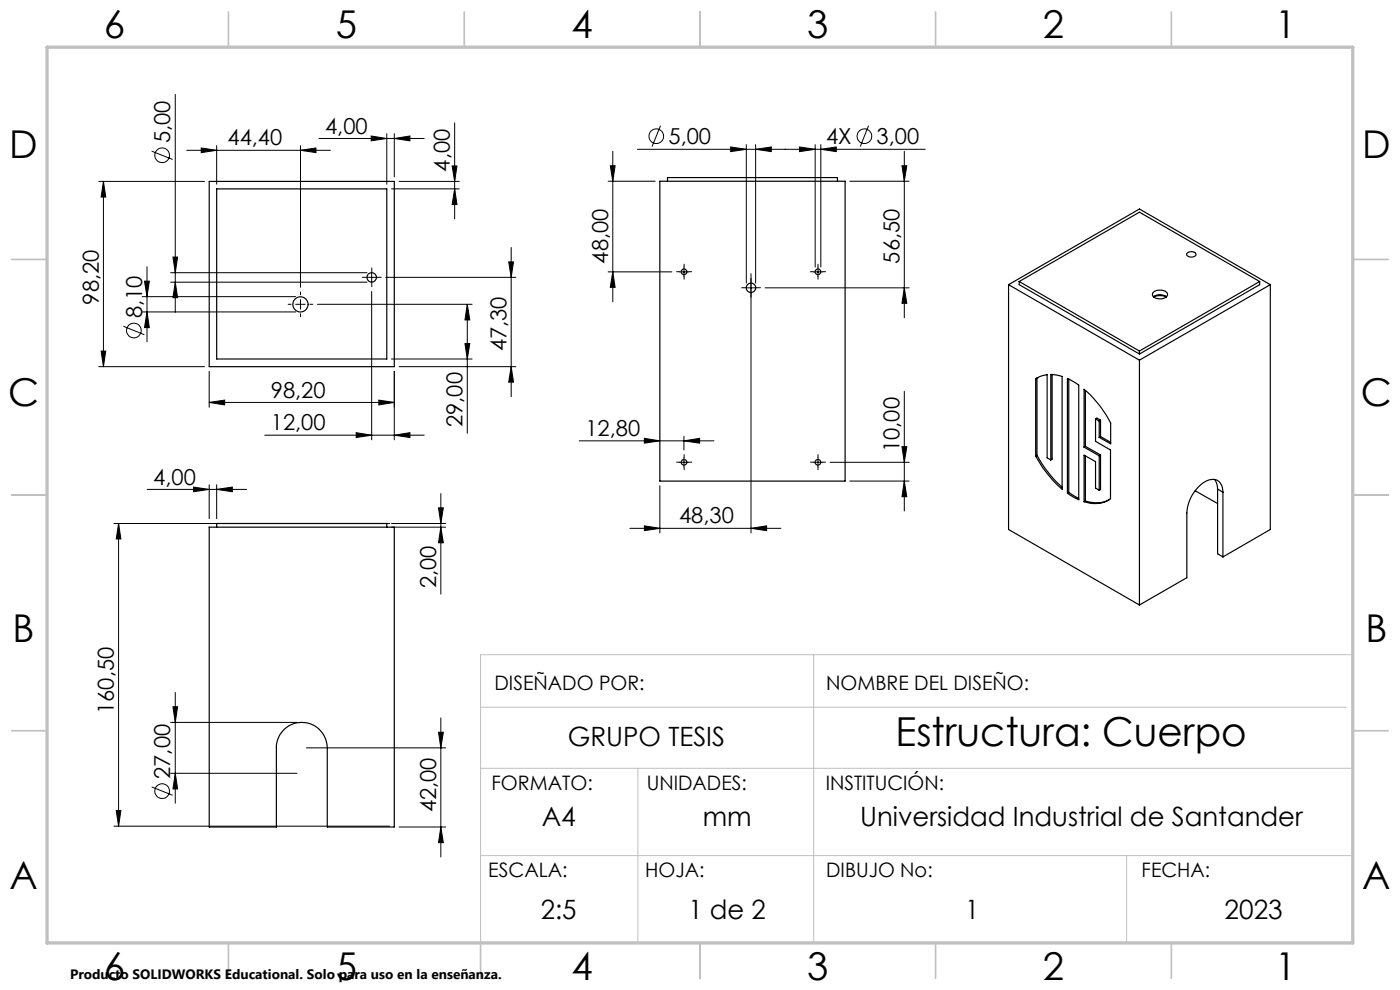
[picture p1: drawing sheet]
<svg xmlns="http://www.w3.org/2000/svg" width="297mm" height="210mm" viewBox="0 0 297 210" stroke-linecap="round" stroke-linejoin="round" font-family="sans-serif">
<g fill="none" stroke="#000" stroke-width=".21">
<path d="M21 38.5h22.4M21.9 38.5v39.3M21.9 38.5l.5 3.3h-1zM32.2 32.1l4.4 1.7M37.2 20v46.2M39.6 31.9h30.5M42.7 31.4l3.3 .5-3.3 .5zM46 30.9v8.2M63.7 31.9l3.3-.5v1zM63.7 30.9v30.1M67.7 29.4h22.3M78.7 28.8l3.4 .6-3.4 .5z"/>
<path d="M82.1 28.4v10.7M83.6 29.4l3.4-.6v1.1zM83.6 28.4v9.1M84.7 38.5h12.7M95.9 35.2h1l-.5 3.3zM96.4 26.1v20.3M129 38.4h10M129.5 35.2h1l-.5 3.2zM130 32.1v31.9M135.2 31.7h61.1M140.1 26.7l-1.8 4.4M155 31.2l3.3 .5-3.3 .5z"/>
<path d="M158.3 30.7v29.4M160.3 31.7l3.3-.5v1zM160.3 30.7v29.4M169.6 31.2l3.3 .5-3.3 .5zM172.9 30.7v25.9M174.1 31.7l3.3-.5v1zM174.1 30.7v25.9M180.3 38.4h12.6M184.3 26.7l-1.8 4.4M191.3 35.2h1.1l-.6 3.2zM191.8 32.1v35.3M30.7 59.6h1l-.5 3.3z"/>
<path d="M31.2 56.6v15.9M36.2 59.9h41.7M36.2 57.8h41.7M36.7 54.5h1l-.5 3.3zM37.2 59.9l.5 3.2h-1zM77.9 58.8h2M78.8 57.8v2.1M81.8 58.8h27.6M83 40.1h14.4M96.4 40.1l.5 3.3h-1zM107.9 55.6h1l-.5 3.2zM108.4 52.5v31.6"/>
<path d="M129 57.7h13.5M130 57.7l.5 3.3h-1zM144.1 57.7h2M145.1 56.6v2.1M159.3 58.1v55M172.5 57.7h2M173.5 56.6v2.1M21 77.8h22.4M21.4 74.5h1l-.5 3.3zM26.2 69.2l4.4 1.8M30.2 66.2h32.5M30.2 62.9h32.5"/>
<path d="M31.2 66.2l.5 3.3h-1zM44.4 78.8v7.6M62.7 64.5h2M63.7 63.6v2M67.3 64.5h32.9M78.8 61.8v31.5M83 76.2h17.2M83.6 78.8v14.5M84.7 77.8h24.7M98.6 72.9h1.1l-.6 3.3zM99.1 64.5v27.4M99.1 64.5l.6 3.4h-1.1z"/>
<path d="M108.4 77.8l.5 3.3h-1zM158.3 61.1h2M162.3 61.1h30.6M191.8 61.1l.6 3.2h-1.1zM44.4 85.4l3.3-.5v1zM44.4 85.4h39.2M56.2 92.3h33.8M75.6 91.8l3.2 .5-3.2 .5zM80.4 84.9l3.2 .5-3.2 .5zM83.6 92.3l3.4-.5v1zM122.9 93.5h28.5M136.7 93l3.3 .5-3.3 .5z"/>
<path d="M144.1 98.1h2M145.1 93.5l3.3-.5v1zM145.1 92.5v3M145.1 97v2.1M172.5 98.1h2M173.5 97v2.1M176.1 98.1h16.8M191.3 94.7h1.1l-.6 3.4zM191.8 83v25.4M24.2 111h58.5M25.2 111v64.3M25.2 111l.4 3.3h-.9z"/>
<path d="M31.2 103.8h21.1M41.1 103.3l3.3 .5-3.3 .5zM44.4 102.8v7.2M46 103.8l3.3-.5v1zM46 102.8v7.2M83 111h11.5M83 111.8h11.5M93 107.7h1.1l-.6 3.3zM93.5 111.8l.6 3.3h-1.1zM93.5 104.7v21.3M133.6 112.1h32.1M136.7 111.5l3.3 .6-3.3 .5z"/>
<path d="M140 103v10.1M159.3 112.1l3.3-.6v1.1zM180.3 102.1h12.6M191.8 102.1l.6 3.3h-1.1zM36.2 153.2h26.8M36.7 149.9h1l-.5 3.3zM37.2 146.9v23.5M65 158.6h29.5M93 155.3h1.1l-.6 3.3zM93.5 152.3v29.5M24.2 175.3h58.5M24.7 171.9h.9l-.4 3.4z"/>
<path d="M32.2 166.9l4.4 1.8M36.2 164h26.8M37.2 164l.5 3.3h-1zM84.7 175.4h9.8M93.5 175.4l.6 3.3h-1.1z"/>
<circle cx="34.4" cy="32.9" r="1.56"/>
<circle cx="139.2" cy="28.9" r="1.56"/>
<circle cx="183.4" cy="28.9" r="1.56"/>
<circle cx="28.4" cy="70.1" r="1.55"/>
<circle cx="34.4" cy="167.8" r="1.56"/>
</g>
<g fill="none" stroke="#000" stroke-width=".21" stroke-dasharray="15.2 1.3 1.3 1.3">
<path d="M77.9 58.8h-1M78.9 57.8v-1M78.9 59.8v1M79.9 58.8h1M144.1 57.6h-.6M145.1 56.6v-.6M145.1 58.6v.6M146.1 57.6h.6M172.5 57.6h-.6M173.5 56.6v-.6M173.5 58.6v.6M174.5 57.6h.6"/>
<path d="M61.8 64.5h-.7M63.8 62.5v-.6M63.8 66.5v.7M65.8 64.5h.6M158.3 61h-1M159.3 60v-1M159.3 62v1M160.3 61h1M144.1 98h-.6M145.1 97v-.6M145.1 99v.6M146.1 98h.6"/>
<path d="M172.5 98h-.6M173.5 97v-.6M173.5 99v.6M174.5 98h.6"/>
</g>
<path d="M172.6 138.9v61.1M287 129.6v70.4h-185v-61.1h185M102 150h183.6M102 163h185M135.3 163v37M102 181.5h185M239 181.5v18.5" fill="none" stroke="#c0c0c0" stroke-width=".21"/>
<g fill="none" stroke="#c0c0c0" stroke-width=".35">
<path d="M48.5 2.5v7.5M98.5 2.5v7.5M148.5 2.5v7.5M198.5 2.5v7.5M248.5 2.5v7.5M2.5 55h7.5M287 55h7.5M2.5 105h7.5M287 105h7.5M2.5 155h7.5M287 155h7.5M48.5 200v7.5"/>
<path d="M102 200v7.5M148.5 200v7.5M198.5 200v7.5M248.5 200v7.5"/>
</g>
<path d="M10 10h277v190h-277z" fill="none" stroke="#c0c0c0" stroke-width=".7"/>
<g fill="#000">
<path d="M63.7 31.9l3.3-.5v1zM42.7 31.4l3.3 .5-3.3 .5z"/>
<path d="M78.7 28.8l3.4 .6-3.4 .5zM83.6 29.4l3.4-.6v1.1z"/>
<path d="M155 31.2l3.3 .5-3.3 .5zM160.3 31.7l3.3-.5v1zM169.6 31.2l3.3 .5-3.3 .5zM174.1 31.7l3.3-.5v1z"/>
<path d="M191.3 35.2h1.1l-.6 3.2zM191.8 61.1l.6 3.2h-1.1zM129.5 35.2h1l-.5 3.2zM130 57.7l.5 3.3h-1zM191.3 94.7h1.1l-.6 3.4zM191.8 102.1l.6 3.3h-1.1z"/>
<path d="M44.4 85.4l3.3-.5v1zM80.4 84.9l3.2 .5-3.2 .5z"/>
<path d="M75.6 91.8l3.2 .5-3.2 .5zM83.6 92.3l3.4-.5v1z"/>
<path d="M46 103.8l3.3-.5v1zM41.1 103.3l3.3 .5-3.3 .5z"/>
<path d="M159.3 112.1l3.3-.6v1.1zM136.7 111.5l3.3 .6-3.3 .5zM145.1 93.5l3.3-.5v1zM136.7 93l3.3 .5-3.3 .5z"/>
<path d="M93 155.3h1.1l-.6 3.3zM93.5 175.4l.6 3.3h-1.1zM93 107.7h1.1l-.6 3.3zM93.5 111.8l.6 3.3h-1.1zM21.9 38.5l.5 3.3h-1zM21.4 74.5h1l-.5 3.3zM99.1 64.5l.6 3.4h-1.1zM98.6 72.9h1.1l-.6 3.3zM107.9 55.6h1l-.5 3.2zM108.4 77.8l.5 3.3h-1z"/>
<path d="M24.7 171.9h.9l-.4 3.4zM25.2 111l.4 3.3h-.9zM37.2 164l.5 3.3h-1zM36.7 149.9h1l-.5 3.3zM31.2 66.2l.5 3.3h-1zM30.7 59.6h1l-.5 3.3zM96.4 40.1l.5 3.3h-1zM95.9 35.2h1l-.5 3.3zM37.2 59.9l.5 3.2h-1zM36.7 54.5h1l-.5 3.3z"/>
</g>
<g fill="none" stroke="#000" stroke-width=".25">
<path d="M44.4 38.5h39.2v39.3h-39.2zM140 38.4h39.3v63.7h-39.3zM141.6 38.4v-.7h36.1v.7M46 40.1h36.1v36.1h-36.1zM216.2 59.7v.7l25.5 14.7M216.2 59.7l25.5 14.8M216.2 59.7l25.5-14.7 25.5 14.7M251.8 53.7a1.14 1.14 0 0 1 1.9 .4 1.23 1.23 0 0 1-2-.1zM267.2 59.7v.7l-25.5 14.7M267.2 59.7l-25.5 14.8M214 60.4v51.9l27.7 16M214 60.4l27.7 16"/>
<path d="M214 60.4l27.7-16.1 27.8 16.1M223.2 79.4v18l-.3 .2M241.7 74.5v.6M241.7 76.4v51.9M244.6 62a2.23 2.23 0 0 1 3 .3 1.3 1.3 0 0 1-1.7 1.1 1.13 1.13 0 0 1-1.4-1.2zM244.7 63a2.33 2.33 0 0 1 2.8 0 4.1 4.1 0 0 0-2.8 0zM269.5 60.4l-27.8 16M269.5 60.4v51.9l-10.1 5.8M219.7 96.8a25.6 25.6 0 0 0 5.6 7v-23.9l-2.1-.5h-.3v18.2M219.7 80.4a5.3 5.3 0 0 1 2.4-.9v17.6l.8 .5M219.7 80.4v16.4M220 96.6a25.7 25.7 0 0 0 5.3 6.8"/>
<path d="M220 96.6l-.3 .2M220 80.2v16.4M220 80.2l-.3 .2M220.3 80.1l-.3 .1M226.4 80.3l2.4 1.4v24.3l-2.4-1.4zM226.7 80.4v24.1M230 94.9l3.2 1.8M230.3 94.7l3.2 1.8M230.3 82.8v11.9M230.3 96.7v9.6M230.3 94.7l-.3 .2M232.4 88.9v4.7l3.2 1.9v10.3a6.1 6.1 0 0 1-5.6 .6"/>
<path d="M232.4 88.9l.8 .4M232.4 88.9l.3-.2 .8 .4M233.2 92.8l2.4 1.3v-4.4a23.3 23.3 0 0 0-5.6-7.1v12.3M233.2 89.3v3.5M233.2 96.7v7.3M233.5 89.1v3.5M233.5 96.5v7.3l-.3 .2M233.5 92.6l2.1 1.2M233.5 89.1l-.3 .2M233.5 92.6l-.3 .2M233.5 96.5l-.3 .2M44.4 111.8h39.2v63.6h-14.2v-16.8a5.4 5.4 0 0 0-5.4-5.4 5.4 5.4 0 0 0-5.4 5.4v16.8h-14.2z"/>
<path d="M46 111.8v-.8h36.1v.8M226.7 104.5l2.1 1.2M226.7 104.5l-.3 .1M230.3 106.3l-.3 .1M233.2 104l-.8-.5v-5.6l-2.4-1.4v9.9M235.3 106a6.2 6.2 0 0 1-5 .3M253.5 104.1l4.8 2.7M257.7 101.7l.4 .8 .2 1.2M258.3 103.7l1.1 .7M258.3 103.7v13.8l1.1 .6M259.4 104.4a2.33 2.33 0 0 0-2.2-2.7 6.4 6.4 0 0 0-4.7 4.1l-.5 1.5-.2 1.5v13.7l-10.1 5.8M259.4 104.4v13.7"/>
<circle cx="78.9" cy="58.9" r="1.01"/>
<circle cx="145.1" cy="57.6" r=".61"/>
<circle cx="173.5" cy="57.6" r=".6"/>
<circle cx="63.8" cy="64.6" r="1.62"/>
<circle cx="159.3" cy="61" r="1"/>
<circle cx="145.1" cy="98.1" r=".6"/>
<circle cx="173.5" cy="98.1" r=".59"/>
</g>
<text font-size="8.5" x="190" y="158.2">Estructura: Cuerpo</text>
<g font-size="8.1">
<text x="22" y="8">6</text>
<text x="71.2" y="8">5</text>
<text x="121.2" y="8">4</text>
<text x="171.3" y="8">3</text>
<text x="221.3" y="8">2</text>
<text x="270.5" y="8">1</text>
<text x="2" y="33.6">D</text>
<text x="289" y="33.6">D</text>
<text x="1.7" y="86.1">C</text>
<text x="288.7" y="86.1">C</text>
<text x="2.7" y="136.1">B</text>
<text x="289.7" y="136.1">B</text>
<text x="2" y="188.6">A</text>
<text x="289" y="188.6">A</text>
<text x="22" y="208">6</text>
<text x="71.2" y="208">5</text>
<text x="121.2" y="208">4</text>
<text x="171.3" y="208">3</text>
<text x="221.3" y="208">2</text>
<text x="270.5" y="208">1</text>
</g>
<g font-size="5.6">
<text x="120.5" y="158.3">GRUPO TESIS</text>
<text x="114.9" y="175.3">A4</text>
<text x="149.1" y="175.3">mm</text>
<text x="182.5" y="175.3">Universidad Industrial de Santander</text>
<text x="114.7" y="194.9">2:5</text>
<text x="146" y="194.9">1 de 2</text>
<text x="204.8" y="194.9">1</text>
<text x="259.8" y="194.9">2023</text>
</g>
<g font-size="4.7">
<text x="69" y="28.3">4,00</text>
<text x="36.1" y="30.4" transform="rotate(-90 36.1 30.4)">5,00</text>
<text x="48.3" y="30.9">44,40</text>
<text x="141.8" y="30.6">5,00</text>
<text x="175.3" y="30.6">4X</text>
<text x="186" y="30.6">3,00</text>
<text x="95.4" y="36.4" transform="rotate(-90 95.4 36.4)">4,00</text>
<text x="129" y="55.9" transform="rotate(-90 129 55.9)">48,00</text>
<text x="190.9" y="55.9" transform="rotate(-90 190.9 55.9)">56,50</text>
<text x="21" y="64.6" transform="rotate(-90 21 64.6)">98,20</text>
<text x="30.1" y="67.5" transform="rotate(-90 30.1 67.5)">8,10</text>
<text x="107.4" y="74.5" transform="rotate(-90 107.4 74.5)">47,30</text>
<text x="57.5" y="84.3">98,20</text>
<text x="57.5" y="91.3">12,00</text>
<text x="98.2" y="90.6" transform="rotate(-90 98.2 90.6)">29,00</text>
<text x="124.2" y="92.5">12,80</text>
<text x="190.9" y="95.9" transform="rotate(-90 190.9 95.9)">10,00</text>
<text x="32.5" y="102.8">4,00</text>
<text x="144.1" y="111">48,30</text>
<text x="92.5" y="124.7" transform="rotate(-90 92.5 124.7)">2,00</text>
<text x="24.2" y="151.4" transform="rotate(-90 24.2 151.4)">160,50</text>
<text x="36.1" y="165.2" transform="rotate(-90 36.1 165.2)">27,00</text>
<text x="92.5" y="172.3" transform="rotate(-90 92.5 172.3)">42,00</text>
</g>
<g font-size="4.2">
<text x="104.9" y="146.3">DISEÑADO POR:</text>
<text x="175.3" y="146.3">NOMBRE DEL DISEÑO:</text>
<text x="104.2" y="167.6">FORMATO:</text>
<text x="137.2" y="167.6">UNIDADES:</text>
<text x="175.2" y="167.6">INSTITUCIÓN:</text>
<text x="103.6" y="185.9">ESCALA:</text>
<text x="136.9" y="185.9">HOJA:</text>
<text x="175.3" y="185.9">DIBUJO No:</text>
<text x="242.2" y="185.9">FECHA:</text>
</g>
<text font-size="2.9" x="14.9" y="207.6">Producto SOLIDWORKS Educational. Solo para uso en la enseñanza.</text>
</svg>
